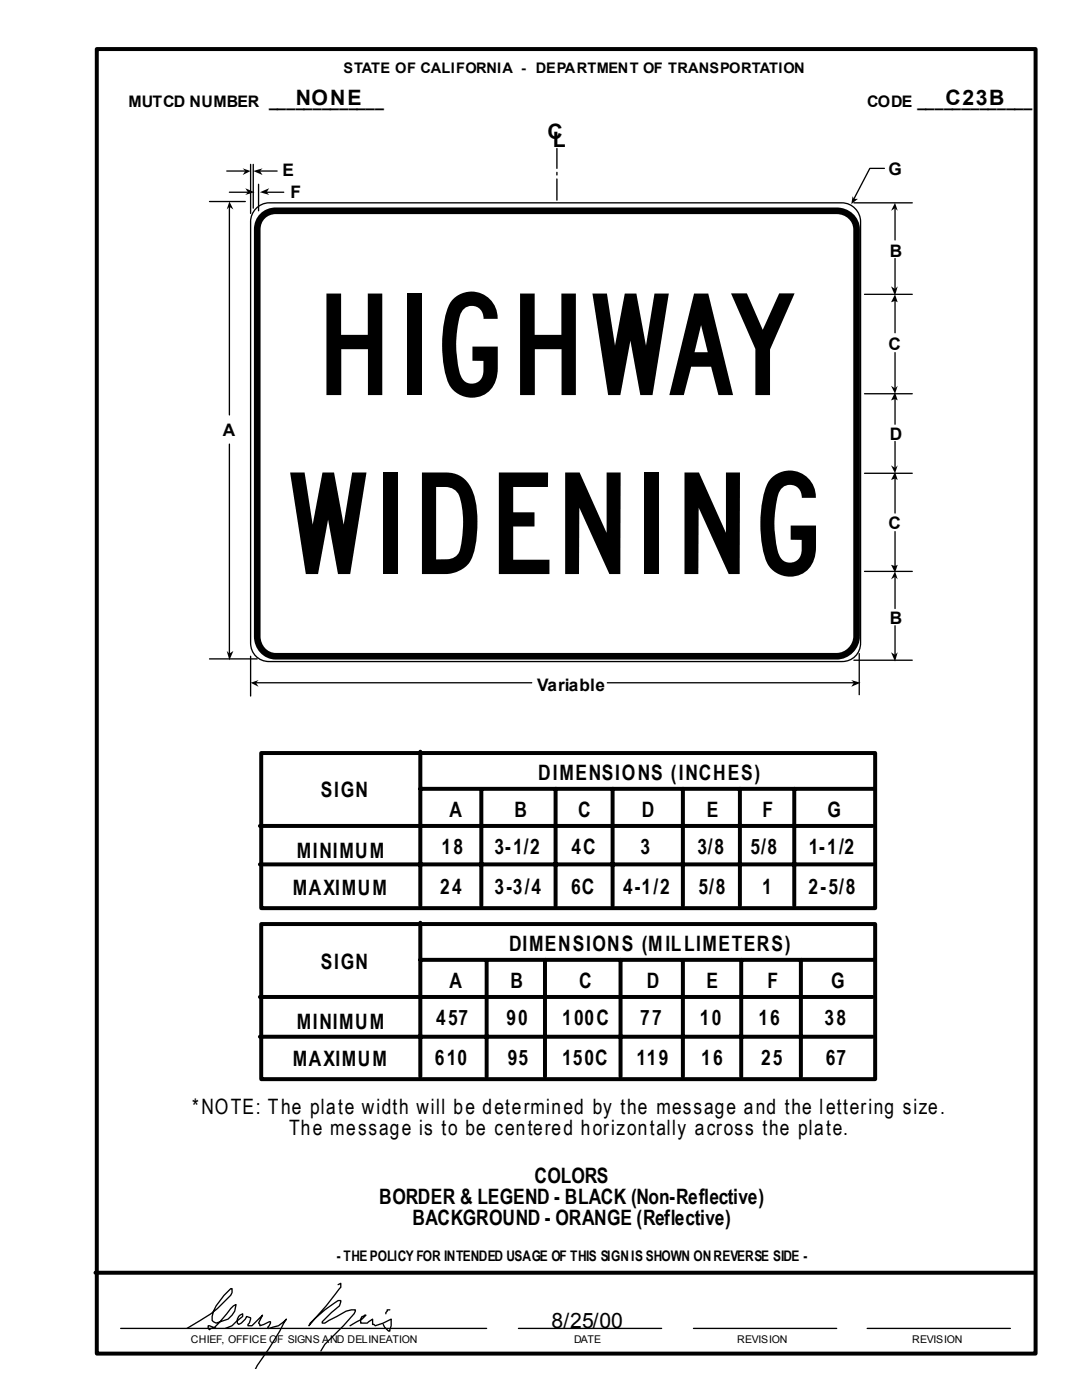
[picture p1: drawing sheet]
<svg xmlns="http://www.w3.org/2000/svg" width="216mm" height="279mm" viewBox="0 0 216 279" stroke-linecap="round" stroke-linejoin="round" font-family="sans-serif">
<g fill="none" stroke="#000" stroke-width=".26">
<path d="M45.2 34.1h3.7M45.8 38.4h3.7M50 32.8v9.8M50.5 32.8v8.7M51.6 36.8v5.3M51.9 34.1h3.4M53.2 38.4h3.4M111.1 29.6v4M111.1 34.4v.5M111.1 35.7v4.3M176.5 33.6h-2.9l-3.2 6.1M41.8 40.2h7.1"/>
<path d="M45.8 41.3v41.5M51.1 41.6a3.6 3.6 0 0 1 2.6-1.1h114.3a3.8 3.8 0 0 1 3.7 3.7v84.1a3.6 3.6 0 0 1-3.7 3.7h-114.3a3.6 3.6 0 0 1-3.7-3.7v-84.1a3.8 3.8 0 0 1 1.1-2.6zM170.4 40.5h11.6M172.5 58.7h9.5M178.6 41.5v6.4M178.6 51.6v6.1M172.5 78.6h9.5M178.6 60.1v6.3M178.6 70.4v7.1M178.6 79.6v5.1M45.8 88.6v41.8M172.5 94.5h9.5"/>
<path d="M178.6 88.1v5.3M178.6 95.5v6.9M172.5 114h9.5M178.6 106.1v6.9M178.6 115.1v6.3M41.8 131.5h9.5M50 131v7.9M51.1 136.3h55M121.2 136.3h49.2M170.4 131.8h11.6M171.4 130.4v8.2M178.6 124.9v5.8"/>
<path d="M67.5 256.4l.5-.3v.8l-2.9 3.7-3.5 4 .3-.5a28.2 28.2 0 0 1 5.6-4.5h.5l-.3 1-1.6 1.3-1.8 1.9v.3h.5l4.3-2.4 1-.3h.8v.3l-.3 .5-2.1 2.4-3.7 3.7-.8 1.3M24.1 265.1h73M37.3 265.1l4.8-2.9 1.3-1.1 2.6-2.6 .3-.5v-.8h-.3a9.9 9.9 0 0 0-3.7 5.5v.8l.8 .6 2.4-.8 .8-.8 .5-.8 .3-1.4-.5 .3-.6 .5a13 13 0 0 1-3.7 4h-.2l-.3 .3-.3-.3v-.5l1.6 .5M45 265.1l1.3-.5 2.1-1.9v-.5a1.51 1.51 0 0 0-1 1.9l.2 .2 .6-.2 .7-.8 .3-.6 .8 .3-.5 1.6h.8l2.1-2.1-.8 1.6 .3 .2v.3l2.1-.8-.3 .8-.3 .2v.3h.3l1.9-.5 1.5-1.3a91.2 91.2 0 0 1-6.1 9.8M76.5 264.3l.2 .5 .8 .8h.3l.3-1v-1.3l-1.6 .8-1.6 .5-.3-.3h-.3v-1l-1 .8h-1.3v-.8l.2-.6h.3l.3-.2h.2l-.8 .8-2.4 1.3M77.8 261.4h-.5l-.3 .8M103.5 265.1h28.5M138.4 265.1h28.6M173 265.1h28.6"/>
</g>
<path d="M52.4 43.1a3.7 3.7 0 0 1 2.6-1h112a3.8 3.8 0 0 1 3.9 3.7v81.2a4.1 4.1 0 0 1-3.9 4h-112a3.8 3.8 0 0 1-3.7-4v-81.2a3.7 3.7 0 0 1 1.1-2.7z" fill="none" stroke="#000" stroke-width="1.3"/>
<g fill="#000">
<path d="M48.4 33.6l1.6 .5-1.6 .8 .5-.8z" fill-rule="evenodd"/>
<path d="M48.9 37.6l1.9 .8-1.9 .5 .6-.5z" fill-rule="evenodd"/>
<path d="M50.5 34.1l1.9-.5-.5 .5 .5 .8z" fill-rule="evenodd"/>
<path d="M51.9 38.4l1.8-.8-.5 .8 .5 .5z" fill-rule="evenodd"/>
<path d="M170.1 39.2l.3 .5h.8l-1.3 1z" fill-rule="evenodd"/>
<path d="M45.8 40.2l.8 1.6-.8-.5-.6 .5z" fill-rule="evenodd"/>
<path d="M178.6 40.5l.5 1.6-.5-.6-.8 .6z" fill-rule="evenodd"/>
<path d="M177.8 57.2l.8 .5 .5-.5-.5 1.8z" fill-rule="evenodd"/>
<path d="M178.6 58.7l.5 1.6-.5-.2-.8 .2z" fill-rule="evenodd"/>
<path d="M177.8 77l.8 .5 .5-.5-.5 1.6z" fill-rule="evenodd"/>
<path d="M178.6 78.3l.5 1.6-.5-.3-.8 .3z" fill-rule="evenodd"/>
<path d="M177.8 92.9l.8 .5 .5-.5-.5 1.6z" fill-rule="evenodd"/>
<path d="M178.6 94.2l.5 1.6-.5-.3-.8 .3z" fill-rule="evenodd"/>
<path d="M177.8 112.7l.8 .3 .5-.3-.5 1.6z" fill-rule="evenodd"/>
<path d="M178.6 114l.5 1.6-.5-.5-.8 .5z" fill-rule="evenodd"/>
<path d="M45.2 129.9l.6 .5 .8-.5-.8 1.9z" fill-rule="evenodd"/>
<path d="M50 136.3l1.6-.6-.5 .6 .5 .8z" fill-rule="evenodd"/>
<path d="M169.9 135.7l1.8 .6-1.8 .8 .5-.8z" fill-rule="evenodd"/>
<path d="M177.8 130.2l.8 .5 .5-.5-.5 1.8z" fill-rule="evenodd"/>
</g>
<path d="M19.3 9.8h187.3v260.3h-187.3zM52.1 150.3h122.5v30.9h-122.5zM52.1 184.4h122.5v31h-122.5z" fill="none" stroke="#000" stroke-width=".79" stroke-linecap="butt"/>
<g fill="none" stroke="#000" stroke-width=".79">
<path d="M83.9 150v30.7M83.9 157.4h90.5M96 157.7v23M110.9 157.4v23.3M122.2 157.4v23.3M136.3 157.4v23.3M147.6 157.4v23.3M158.5 157.4v23.3M51.9 164.8h122.2M51.9 172.5h122.2M51.9 199h122.2M83.9 184.1v30.7"/>
<path d="M83.9 191.6h90.5M97.1 191.8v23M108.7 191.6v23.2M123.8 191.6v23.2M136.3 191.6v23.2M147.9 191.6v23.2M159.8 191.6v23.2M51.9 206.9h122.2M19 254h187.4"/>
</g>
<g font-size="30.4">
<text x="62.7" y="78.8">HIGHWAY</text>
<text x="56.9" y="114.6">WIDENING</text>
</g>
<g font-size="4.2">
<text x="59" y="20.9">NONE</text>
<text x="188.6" y="20.9">C23B</text>
<text x="109.3" y="27.8">C</text>
<text x="110.3" y="29.4">L</text>
<text x="107.4" y="155.6">DIMENSIONS (INCHES)</text>
<text x="64" y="159">SIGN</text>
<text x="89.7" y="163">A</text>
<text x="102.6" y="163">B</text>
<text x="115.3" y="163">C</text>
<text x="128" y="163">D</text>
<text x="141" y="163">E</text>
<text x="152.1" y="163">F</text>
<text x="165.1" y="163">G</text>
<text x="59.3" y="171.2">MINIMUM</text>
<text x="88.1" y="170.4">18</text>
<text x="98.7" y="170.4">3-1/2</text>
<text x="114" y="170.4">4C</text>
<text x="127.8" y="170.4">3</text>
<text x="139.2" y="170.4">3/8</text>
<text x="149.7" y="170.4">5/8</text>
<text x="161.4" y="170.4">1-1/2</text>
<text x="58.4" y="178.6">MAXIMUM</text>
<text x="87.8" y="178.3">24</text>
<text x="98.7" y="178.3">3-3/4</text>
<text x="114" y="178.3">6C</text>
<text x="124.3" y="178.3">4-1/2</text>
<text x="139.4" y="178.3">5/8</text>
<text x="152.1" y="178.3">1</text>
<text x="161.3" y="178.3">2-5/8</text>
<text x="101.6" y="189.7">DIMENSIONS (MILLIMETERS)</text>
<text x="64" y="193.4">SIGN</text>
<text x="89.7" y="197.1">A</text>
<text x="101.8" y="197.1">B</text>
<text x="115.6" y="197.1">C</text>
<text x="129.1" y="197.1">D</text>
<text x="141" y="197.1">E</text>
<text x="153.2" y="197.1">F</text>
<text x="165.9" y="197.1">G</text>
<text x="59.2" y="205.3">MINIMUM</text>
<text x="87" y="204.5">457</text>
<text x="101" y="204.5">90</text>
<text x="112.2" y="204.5">100C</text>
<text x="127.8" y="204.5">77</text>
<text x="139.7" y="204.5">10</text>
<text x="151.3" y="204.5">16</text>
<text x="164.5" y="204.5">38</text>
<text x="58.4" y="212.7">MAXIMUM</text>
<text x="86.8" y="212.5">610</text>
<text x="101.3" y="212.5">95</text>
<text x="112.2" y="212.5">150C</text>
<text x="127" y="212.5">119</text>
<text x="139.9" y="212.5">16</text>
<text x="151.8" y="212.5">25</text>
<text x="164.8" y="212.5">67</text>
<text x="38.4" y="222.2">*NOTE: The plate width will be determined by the message and the lettering size.</text>
<text x="57.7" y="226.5">The message is to be centered horizontally across the plate.</text>
<text x="106.6" y="236">COLORS</text>
<text x="75.7" y="240.2">BORDER &amp; LEGEND - BLACK (Non-Reflective)</text>
<text x="82.3" y="244.5">BACKGROUND - ORANGE (Reflective)</text>
<text x="110.1" y="265.1">8/25/00</text>
</g>
<g font-size="3.4">
<text x="56.4" y="35.2">E</text>
<text x="177.3" y="34.9">G</text>
<text x="57.9" y="39.4">F</text>
<text x="177.5" y="51.3">B</text>
<text x="177.3" y="69.8">C</text>
<text x="44.4" y="87">A</text>
<text x="177.5" y="87.8">D</text>
<text x="177.3" y="105.6">C</text>
<text x="177.5" y="124.6">B</text>
<text x="107.2" y="137.8">Variable</text>
</g>
<g font-size="3.2">
<text x="25.7" y="21.4">MUTCD NUMBER _____________</text>
<text x="173" y="21.4">CODE _____________</text>
</g>
<g font-size="2.9">
<text x="68.5" y="14.6">STATE OF CALIFORNIA - DEPARTMENT OF TRANSPORTATION</text>
<text x="67.2" y="251.6">- THE POLICY FOR INTENDED USAGE OF THIS SIGNIS SHOWN ONREVERSE SIDE -</text>
</g>
<g font-size="2.1">
<text x="38.1" y="268">CHIEF, OFFICE OF SIGNS AND DELINEATION</text>
<text x="114.6" y="268">DATE</text>
<text x="147.1" y="268">REVISION</text>
<text x="182" y="268">REVISION</text>
</g>
</svg>
